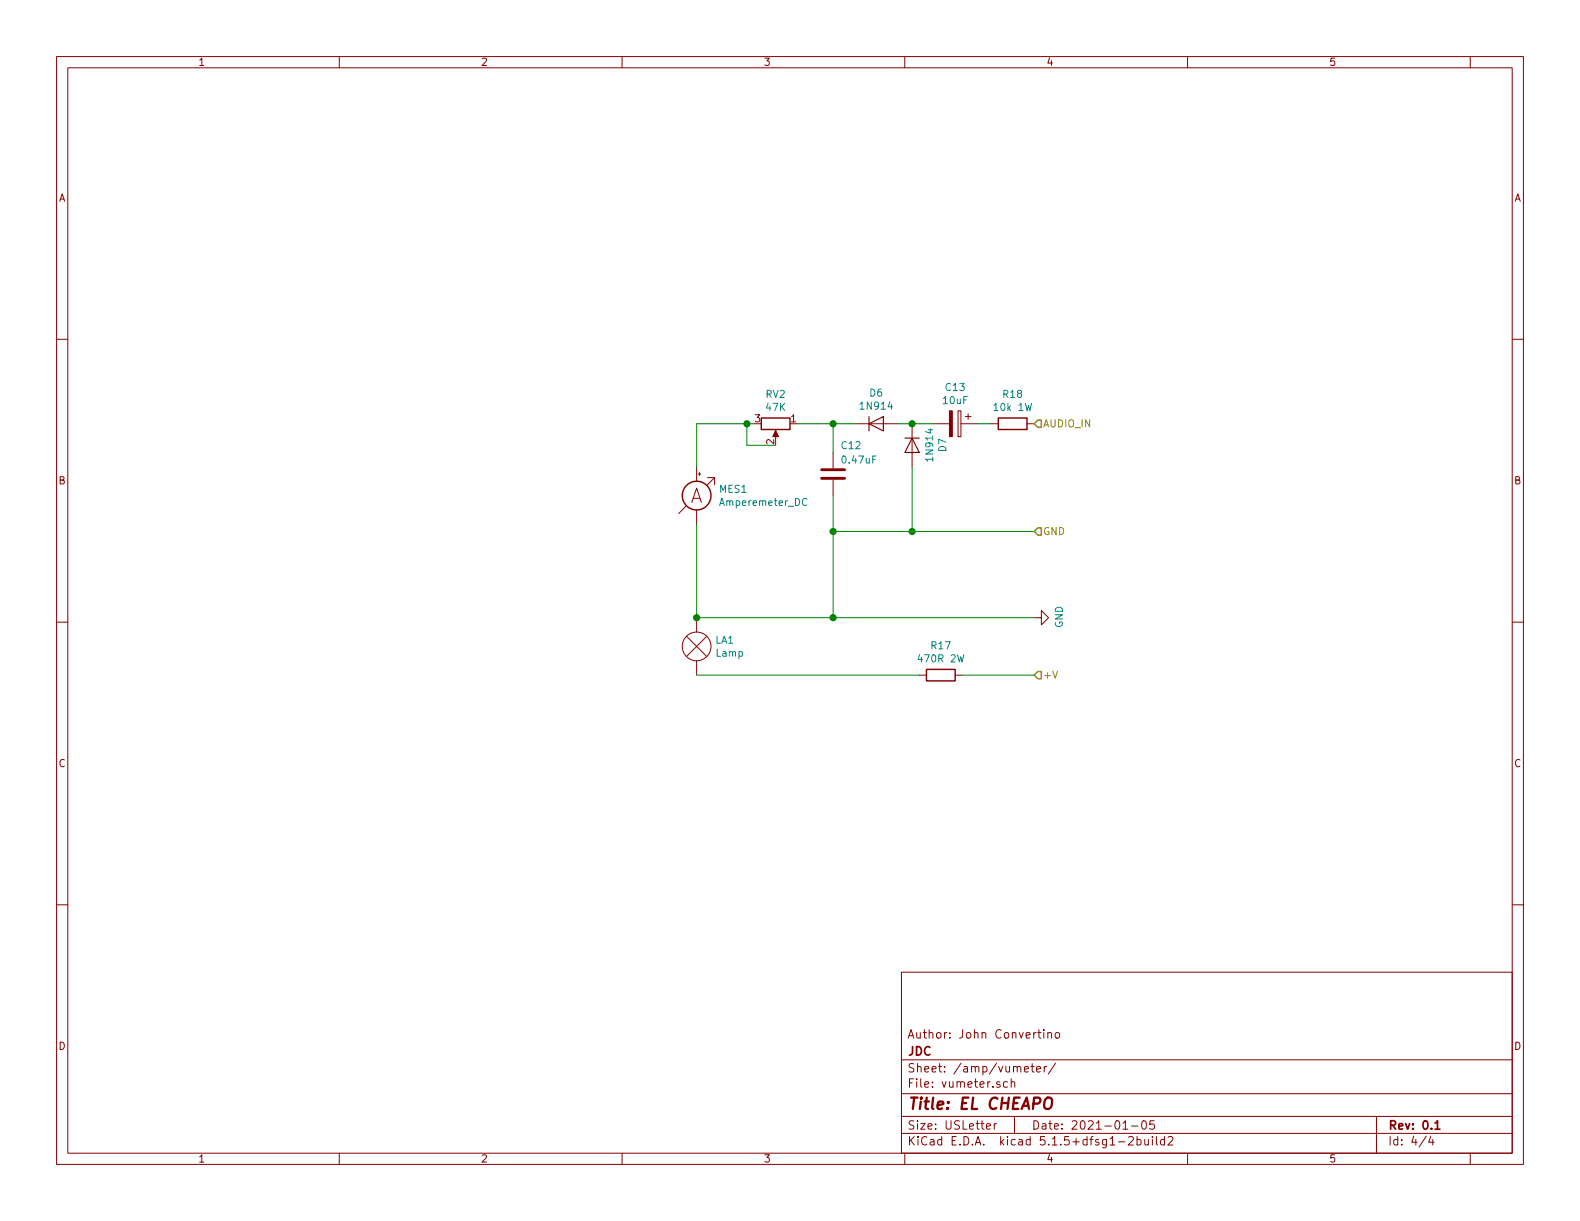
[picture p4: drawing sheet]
<svg xmlns="http://www.w3.org/2000/svg" width="279mm" height="216mm" viewBox="0 0 279 216" stroke-linecap="round" stroke-linejoin="round" font-family="sans-serif">
<g fill="none" stroke="#840000" stroke-width=".18">
<path d="M10 10h259.4v195.9h-259.4zM12 12h255.4v191.9h-255.4zM60 10v2M110 10v2M160 10v2M210 10v2M260 10v2M10 60h2M267.4 60h2M137.2 76.5v1M151.1 74.9h7.6M161.3 74.9v7.7"/>
<path d="M165.1 74.9h2.8M169.4 72.6h.5v4.6h-.5zM169.9 74.9h2.8M170.7 73.7h1M171.2 73.2v1M175.3 74.9h1.2M181.6 74.9h1.3M121.3 89.5l-1.3 1.3M123.2 82.6v2.5M123.2 90.2v2.5M123.4 83.8h.6M123.7 83.6v.5"/>
<path d="M125.1 84.5h1.3v1.2M126.4 84.5l-1.3 1.2M147.3 80v2.8M147.3 84.8v2.8M10 110h2M121.4 112.5l3.6 3.6M123.2 109.2v2.6M123.2 116.8v2.6M125 112.5l-3.6 3.6M162.6 119.4h1.2M168.9 119.4h1.3M182.9 109.2h1.2v-1.2l1.3 1.2-1.3 1.3v-1.3"/>
<path d="M267.4 110h2M10 160h2M267.4 160h2M159.4 171.9h108v32h-108zM159.4 197.4h108M159.4 193.4h108M159.4 187.4h108M174.4 199.2l.8-.2-.1-.2-.4-.1-.3 .2 .1 .7h.6M175.8 198.7v1M176.2 198.7l-.3 .1-.1 .2M176.8 191.3a.37 .37 0 0 0-.6 .2l.1 .2 .5 .1 .1 .2-.2 .3-.5-.1M178.2 191.3h-.5l-.3 .2 .1 .6 .2 .2 .5-.1"/>
<path d="M178.8 191.4l.1-.1a.37 .37 0 0 1 .6 .2v.8M178.8 190.8v1.5M179.4 197.4v3M181.2 189.1l.7-.2-.1-.3h-.4l-.2 .2v.7h.6M182.3 188.6h.6M182.5 188.1v1.3l.4 .2M183.3 189.1l.7-.2-.1-.3h-.4l-.2 .2 .1 .7h.5M183.5 182.6h.6M183.7 182.1v1.3l.4 .2M184.6 182.1v.1M184.6 182.6v1M184.7 188.6v1"/>
<path d="M185.1 188.6l-.4 .2M185.3 182.7h.1a.37 .37 0 0 1 .6 .1v.8M185.3 182.6v1M186.7 188l-1.3 1.9M186.7 182.7l.4-.1 .3 .3v.4l-.3 .3-.4-.1-.1-.2zM198.6 199.7h.8M200.1 199.1h1.1M202 198.3l.4-.1a.94 .94 0 0 1 0 1.5 .82 .82 0 0 1-.4-1.4zM204.1 198.2h-.7l-.1 .7 .2-.1h.5l.2 .2-.1 .5-.2 .2-.6-.2M243.4 197.4v6.5M60 203.9v2M110 203.9v2"/>
<path d="M159.4 200.4h108M160 203.9v2M197.8 201.9h1.1M199.6 201.1l.2-.1h.4l.2 .4-.9 1.1h.9M201.1 201.5h.4l.3 .3-.1 .6h-.6M201.1 201v1.5M202.4 201.5l.1 .9 .3 .1 .3-.2M203.1 201.5v1M203.8 201v.1M203.8 201.5v1M204.5 201v1.3l.2 .2M205.9 201.5h-.4l-.3 .3 .1 .5 .2 .2 .4-.1"/>
<path d="M205.9 201v1.5M206.6 201.1l.2-.1h.3l.3 .4-.9 1.1h.9M210 203.9v2M252.2 200.9l-1.2 1.9M253 200.9l-.3 1.1h.9M253.4 201.5v1M260 203.9v2"/>
<circle cx="123.2" cy="114.3" r="2.54"/>
</g>
<path d="M253.8 198.6l.4-.4v1.5M253.8 199.7h.8" fill="none" stroke="#840000" stroke-width=".3"/>
<path d="M184.9 194.4a.67 .67 0 0 1 1.1 0 1.43 1.43 0 0 1-.6 1.7l-.5-.1a1.41 1.41 0 0 1 0-1.6z" fill="none" stroke="#840000" stroke-width=".41"/>
<path d="M145.3 84.6h4.1M145.3 83.1h4.1" fill="none" stroke="#840000" stroke-width=".51"/>
<g fill="#840000" stroke="#840000" stroke-width=".18">
<path d="M167.9 72.6h.5v4.6h-.5z"/>
<path d="M137.2 76.1l.5 1.1h-1z"/>
</g>
<g fill="none" stroke="#840000" stroke-width=".25">
<path d="M134.6 73.9h5.1v2h-5.1zM176.5 73.9h5.1v2h-5.1zM163.8 118.4h5.1v2h-5.1z"/>
<circle cx="123.2" cy="87.6" r="2.54"/>
</g>
<path d="M153.7 74.9l2.5-1.2v2.5zM153.7 73.7v2.5M160 77.5h2.6M161.3 77.5l1.3 2.5h-2.6z" fill="none" stroke="#840000" stroke-width=".2"/>
<path d="M142.7 88.2a.6 .6 0 0 0-.9 .5 .6 .6 0 0 0 .6 .7l.3-.1" fill="none" stroke="#008484" stroke-width=".18"/>
<path d="M132.1 74.9v3.8h5.1M133.3 74.9h-10.1v7.7M141 74.9h10.1M147.3 74.9v5.1M158.7 74.9h6.4M172.7 74.9h2.6M123.2 92.7v16.5h59.7M147.3 94h35.6M147.3 87.6v21.6M161.3 82.6v11.4M123.2 119.4h39.4M170.2 119.4h12.7" fill="none" stroke="#008400" stroke-width=".18"/>
<path d="M183.5 74.3h.6v1.3h-.6l-.6-.7zM183.5 93.3h.6v1.3h-.6l-.6-.6zM183.5 118.7h.6v1.3h-.6l-.6-.6z" fill="none" stroke="#848400" stroke-width=".25"/>
<g fill="#008400" stroke="#008400" stroke-width=".25">
<circle cx="147.3" cy="94" r=".51"/>
<circle cx="147.3" cy="109.2" r=".51"/>
<circle cx="147.3" cy="74.9" r=".51"/>
<circle cx="132.1" cy="74.9" r=".51"/>
<circle cx="123.2" cy="109.2" r=".51"/>
<circle cx="161.3" cy="74.9" r=".51"/>
<circle cx="161.3" cy="94" r=".51"/>
</g>
<text font-size="3.5" fill="#840000" x="121.9" y="89">A</text>
<text font-size="2.8" fill="#840000" x="160.4" y="196.2">Title: EL CHEAPO</text>
<g font-size="2.1" fill="#840000">
<text x="160.4" y="183.6">Author: John Convertino</text>
<text x="160.4" y="189.6">Sheet: /amp/vumeter/</text>
<text x="160.4" y="186.6">JDC</text>
<text x="160.4" y="192.3">File: vumeter.sch</text>
<text x="160.4" y="202.5">KiCad E.D.A. kicad 5.1.5+dfsg1-2build2</text>
<text x="160.4" y="199.7">Size: USLetter</text>
<text x="182.4" y="199.7">Date: 2021-01-05</text>
<text x="245.4" y="199.7">Rev: 0.1</text>
<text x="245.4" y="202.5">Id: 4/4</text>
</g>
<g font-size="1.8" fill="#840000">
<text x="35" y="11.6">1</text>
<text x="85" y="11.6">2</text>
<text x="135" y="11.6">3</text>
<text x="185" y="11.6">4</text>
<text x="235" y="11.6">5</text>
<text x="10.4" y="35.6">A</text>
<text x="267.8" y="35.6">A</text>
<text x="133.5" y="74.7">3</text>
<text x="139.9" y="74.7">1</text>
<text x="136.9" y="78.6" transform="rotate(-90 136.9 78.6)">2</text>
<text x="10.4" y="85.6">B</text>
<text x="267.8" y="85.6">B</text>
<text x="10.4" y="135.6">C</text>
<text x="267.8" y="135.6">C</text>
<text x="10.4" y="185.6">D</text>
<text x="267.8" y="185.6">D</text>
<text x="35" y="205.5">1</text>
<text x="85" y="205.5">2</text>
<text x="135" y="205.5">3</text>
<text x="185" y="205.5">4</text>
<text x="235" y="205.5">5</text>
</g>
<g font-size="1.8" fill="#008484">
<text x="135.5" y="70.4">RV2</text>
<text x="153.8" y="70.1">D6</text>
<text x="166.9" y="71.5">10uF</text>
<text x="167.3" y="69.1">C13</text>
<text x="177.4" y="70.4">R18</text>
<text x="135.5" y="72.7">47K</text>
<text x="152.3" y="72.4">1N914</text>
<text x="176" y="72.7">10k 1W</text>
<text x="148.9" y="79.4">C12</text>
<text x="149.1" y="82">0.47uF</text>
<text x="165" y="81.3" transform="rotate(-90 165 81.3)">1N914</text>
<text x="167.3" y="79.9" transform="rotate(-90 167.3 79.9)">D7</text>
<text x="127.3" y="87.1">MES1</text>
<text x="127.6" y="89.5">Amperemeter_DC</text>
<text x="126.5" y="113.8">LA1</text>
<text x="188" y="111" transform="rotate(-90 188 111)">GND</text>
<text x="126.7" y="116.1">Lamp</text>
<text x="162.7" y="117.1">470R 2W</text>
<text x="164.7" y="114.8">R17</text>
</g>
<g font-size="1.8" fill="#848400">
<text x="184.4" y="75.6">AUDIO_IN</text>
<text x="184.4" y="94.6">GND</text>
<text x="184.4" y="120">+V</text>
</g>
</svg>
